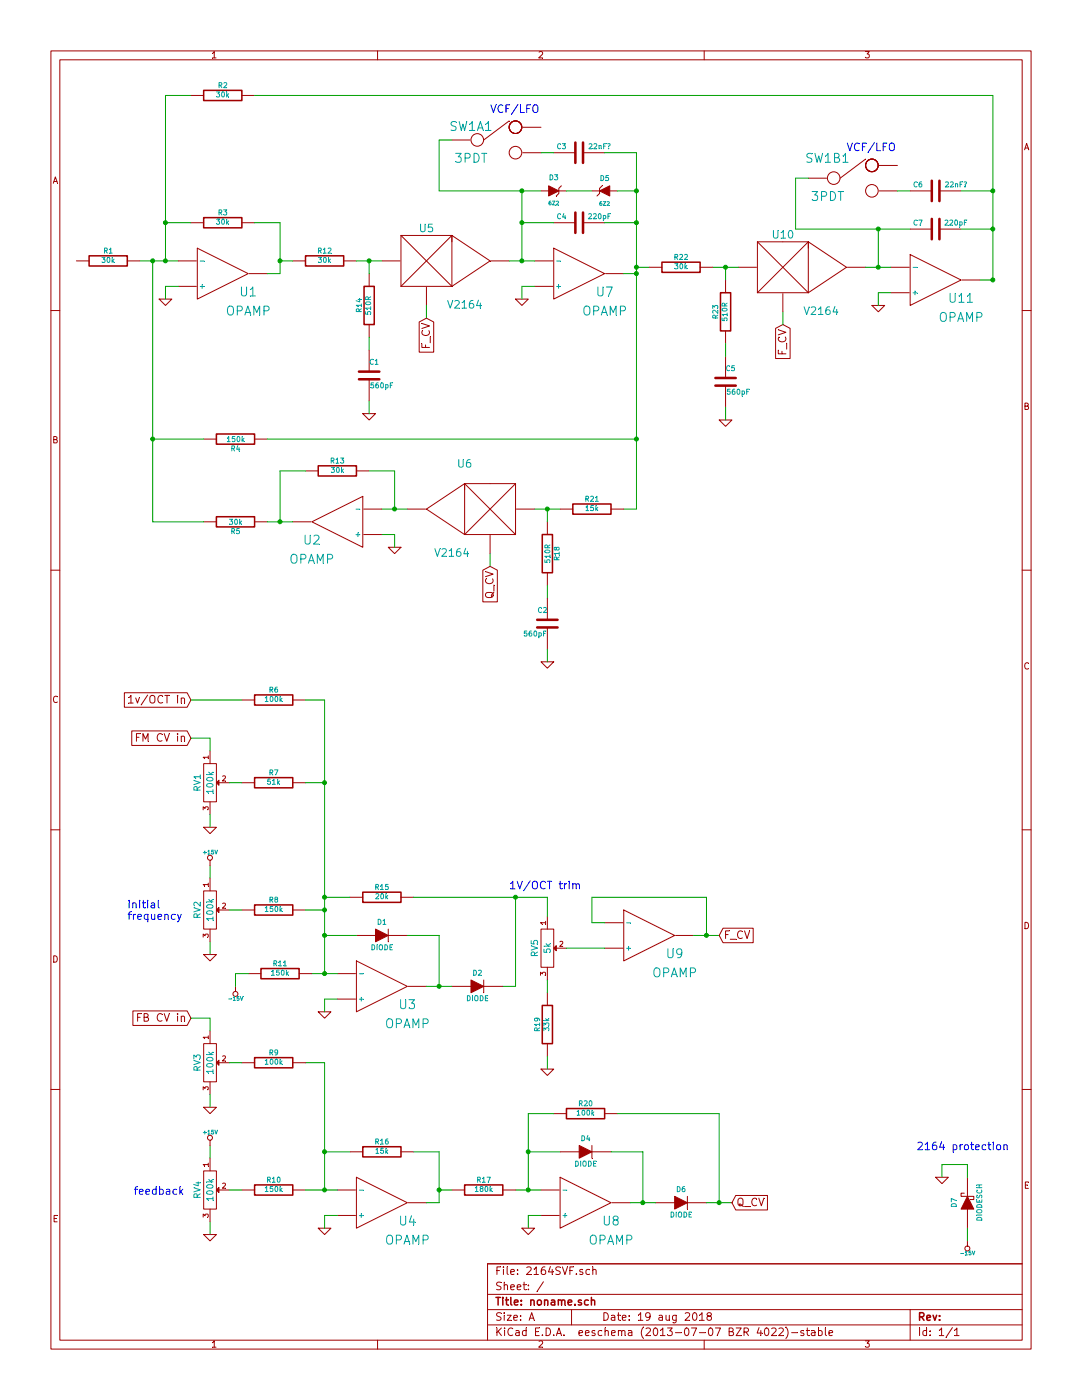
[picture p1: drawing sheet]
EESchema Schematic File Version 2
LIBS:power
LIBS:device
LIBS:transistors
LIBS:conn
LIBS:linear
LIBS:regul
LIBS:74xx
LIBS:cmos4000
LIBS:adc-dac
LIBS:memory
LIBS:xilinx
LIBS:special
LIBS:microcontrollers
LIBS:dsp
LIBS:microchip
LIBS:analog_switches
LIBS:motorola
LIBS:texas
LIBS:intel
LIBS:audio
LIBS:interface
LIBS:digital-audio
LIBS:philips
LIBS:display
LIBS:cypress
LIBS:siliconi
LIBS:opto
LIBS:atmel
LIBS:contrib
LIBS:valves
LIBS:2164SVF-cache
EELAYER 27 0
EELAYER END
$Descr A 8500 11000 portrait
encoding utf-8
Sheet 1 1
Title "noname.sch"
Date "19 aug 2018"
Rev ""
Comp ""
Comment1 ""
Comment2 ""
Comment3 ""
Comment4 ""
$EndDescr
$Comp
L OPAMP U1
U 1 1
P 1750 2150
F 0 "U1" H 1950 2000 70  0000 C CNN
F 1 "OPAMP" H 1950 1850 70  0000 C CNN
F 2 "~" H 1750 2150 60  0000 C CNN
F 3 "~" H 1750 2150 60  0000 C CNN
	1    1750 2150
	1    0    0    -1  
$EndComp
$Comp
L R R5
U 1 1
P 1850 4100
F 0 "R5" V 1930 4100 40  0000 C CNN
F 1 "30k" V 1857 4101 40  0000 C CNN
F 2 "~" V 1780 4100 30  0000 C CNN
F 3 "~" H 1850 4100 30  0000 C CNN
	1    1850 4100
	0    1    1    0   
$EndComp
$Comp
L R R3
U 1 1
P 1750 1750
F 0 "R3" V 1830 1750 40  0000 C CNN
F 1 "30k" V 1757 1751 40  0000 C CNN
F 2 "~" V 1680 1750 30  0000 C CNN
F 3 "~" H 1750 1750 30  0000 C CNN
	1    1750 1750
	0    -1   -1   0   
$EndComp
$Comp
L GND #PWR1
U 1 1
P 1300 2350
F 0 "#PWR1" H 1300 2350 30  0001 C CNN
F 1 "GND" H 1300 2280 30  0001 C CNN
F 2 "" H 1300 2350 60  0000 C CNN
F 3 "" H 1300 2350 60  0000 C CNN
	1    1300 2350
	1    0    0    -1  
$EndComp
$Comp
L OPAMP U7
U 1 1
P 4550 2150
F 0 "U7" H 4750 2000 70  0000 C CNN
F 1 "OPAMP" H 4750 1850 70  0000 C CNN
F 2 "~" H 4550 2150 60  0000 C CNN
F 3 "~" H 4550 2150 60  0000 C CNN
	1    4550 2150
	1    0    0    -1  
$EndComp
$Comp
L GND #PWR13
U 1 1
P 4100 2350
F 0 "#PWR13" H 4100 2350 30  0001 C CNN
F 1 "GND" H 4100 2280 30  0001 C CNN
F 2 "" H 4100 2350 60  0000 C CNN
F 3 "" H 4100 2350 60  0000 C CNN
	1    4100 2350
	1    0    0    -1  
$EndComp
$Comp
L C C4
U 1 1
P 4550 1750
F 0 "C4" V 4600 1850 40  0000 L CNN
F 1 "220pF" V 4600 1500 40  0000 L CNN
F 2 "~" H 4588 1600 30  0000 C CNN
F 3 "~" H 4550 1750 60  0000 C CNN
	1    4550 1750
	0    -1   -1   0   
$EndComp
$Comp
L OPAMP U2
U 1 1
P 2650 4100
F 0 "U2" H 2850 3950 70  0000 C CNN
F 1 "OPAMP" H 2850 3800 70  0000 C CNN
F 2 "~" H 2650 4100 60  0000 C CNN
F 3 "~" H 2650 4100 60  0000 C CNN
	1    2650 4100
	-1   0    0    -1  
$EndComp
$Comp
L R R13
U 1 1
P 2650 3700
F 0 "R13" V 2730 3700 40  0000 C CNN
F 1 "30k" V 2657 3701 40  0000 C CNN
F 2 "~" V 2580 3700 30  0000 C CNN
F 3 "~" H 2650 3700 30  0000 C CNN
	1    2650 3700
	0    1    -1   0   
$EndComp
$Comp
L GND #PWR12
U 1 1
P 3100 4300
F 0 "#PWR12" H 3100 4300 30  0001 C CNN
F 1 "GND" H 3100 4230 30  0001 C CNN
F 2 "" H 3100 4300 60  0000 C CNN
F 3 "" H 3100 4300 60  0000 C CNN
	1    3100 4300
	-1   0    0    -1  
$EndComp
$Comp
L OPAMP U3
U 1 1
P 3000 7750
F 0 "U3" H 3200 7600 70  0000 C CNN
F 1 "OPAMP" H 3200 7450 70  0000 C CNN
F 2 "~" H 3000 7750 60  0000 C CNN
F 3 "~" H 3000 7750 60  0000 C CNN
	1    3000 7750
	1    0    0    -1  
$EndComp
$Comp
L R R11
U 1 1
P 2200 7650
F 0 "R11" V 2280 7650 40  0000 C CNN
F 1 "150k" V 2207 7651 40  0000 C CNN
F 2 "~" V 2130 7650 30  0000 C CNN
F 3 "~" H 2200 7650 30  0000 C CNN
	1    2200 7650
	0    -1   -1   0   
$EndComp
$Comp
L R R15
U 1 1
P 3000 7050
F 0 "R15" V 3080 7050 40  0000 C CNN
F 1 "20k" V 3007 7051 40  0000 C CNN
F 2 "~" V 2930 7050 30  0000 C CNN
F 3 "~" H 3000 7050 30  0000 C CNN
	1    3000 7050
	0    -1   -1   0   
$EndComp
$Comp
L GND #PWR9
U 1 1
P 2550 7950
F 0 "#PWR9" H 2550 7950 30  0001 C CNN
F 1 "GND" H 2550 7880 30  0001 C CNN
F 2 "" H 2550 7950 60  0000 C CNN
F 3 "" H 2550 7950 60  0000 C CNN
	1    2550 7950
	1    0    0    -1  
$EndComp
$Comp
L V2164 U5
U 1 1
P 3350 2050
F 0 "U5" H 3350 2300 60  0000 C CNN
F 1 "V2164" H 3650 1700 60  0000 C CNN
F 2 "~" H 3650 1700 60  0000 C CNN
F 3 "~" H 3650 1700 60  0000 C CNN
	1    3350 2050
	1    0    0    -1  
$EndComp
$Comp
L R R14
U 1 1
P 2900 2400
F 0 "R14" V 2980 2400 40  0000 C CNN
F 1 "510R" V 2907 2401 40  0000 C CNN
F 2 "~" V 2830 2400 30  0000 C CNN
F 3 "~" H 2900 2400 30  0000 C CNN
	1    2900 2400
	-1   0    0    1   
$EndComp
$Comp
L C C1
U 1 1
P 2900 2950
F 0 "C1" H 2900 3050 40  0000 L CNN
F 1 "560pF" H 2906 2865 40  0000 L CNN
F 2 "~" H 2938 2800 30  0000 C CNN
F 3 "~" H 2900 2950 60  0000 C CNN
	1    2900 2950
	1    0    0    -1  
$EndComp
$Comp
L GND #PWR11
U 1 1
P 2900 3250
F 0 "#PWR11" H 2900 3250 30  0001 C CNN
F 1 "GND" H 2900 3180 30  0001 C CNN
F 2 "" H 2900 3250 60  0000 C CNN
F 3 "" H 2900 3250 60  0000 C CNN
	1    2900 3250
	1    0    0    -1  
$EndComp
$Comp
L V2164 U6
U 1 1
P 3850 4000
F 0 "U6" H 4050 4350 60  0000 C CNN
F 1 "V2164" H 4150 3650 60  0000 C CNN
F 2 "~" H 4150 3650 60  0000 C CNN
F 3 "~" H 4150 3650 60  0000 C CNN
	1    3850 4000
	-1   0    0    -1  
$EndComp
$Comp
L R R18
U 1 1
P 4300 4350
F 0 "R18" V 4380 4350 40  0000 C CNN
F 1 "510R" V 4307 4351 40  0000 C CNN
F 2 "~" V 4230 4350 30  0000 C CNN
F 3 "~" H 4300 4350 30  0000 C CNN
	1    4300 4350
	1    0    0    1   
$EndComp
$Comp
L C C2
U 1 1
P 4300 4900
F 0 "C2" H 4300 5000 40  0000 L CNN
F 1 "560pF" H 4306 4815 40  0000 L CNN
F 2 "~" H 4338 4750 30  0000 C CNN
F 3 "~" H 4300 4900 60  0000 C CNN
	1    4300 4900
	-1   0    0    -1  
$EndComp
$Comp
L GND #PWR15
U 1 1
P 4300 5200
F 0 "#PWR15" H 4300 5200 30  0001 C CNN
F 1 "GND" H 4300 5130 30  0001 C CNN
F 2 "" H 4300 5200 60  0000 C CNN
F 3 "" H 4300 5200 60  0000 C CNN
	1    4300 5200
	-1   0    0    -1  
$EndComp
$Comp
L R R6
U 1 1
P 2150 5500
F 0 "R6" V 2230 5500 40  0000 C CNN
F 1 "100k" V 2157 5501 40  0000 C CNN
F 2 "~" V 2080 5500 30  0000 C CNN
F 3 "~" H 2150 5500 30  0000 C CNN
	1    2150 5500
	0    -1   -1   0   
$EndComp
$Comp
L R R8
U 1 1
P 2150 7150
F 0 "R8" V 2230 7150 40  0000 C CNN
F 1 "150k" V 2157 7151 40  0000 C CNN
F 2 "~" V 2080 7150 30  0000 C CNN
F 3 "~" H 2150 7150 30  0000 C CNN
	1    2150 7150
	0    -1   -1   0   
$EndComp
$Comp
L R R21
U 1 1
P 4650 4000
F 0 "R21" V 4730 4000 40  0000 C CNN
F 1 "15k" V 4657 4001 40  0000 C CNN
F 2 "~" V 4580 4000 30  0000 C CNN
F 3 "~" H 4650 4000 30  0000 C CNN
	1    4650 4000
	0    -1   -1   0   
$EndComp
$Comp
L R R4
U 1 1
P 1850 3450
F 0 "R4" V 1930 3450 40  0000 C CNN
F 1 "150k" V 1857 3451 40  0000 C CNN
F 2 "~" V 1780 3450 30  0000 C CNN
F 3 "~" H 1850 3450 30  0000 C CNN
	1    1850 3450
	0    1    1    0   
$EndComp
$Comp
L R R12
U 1 1
P 2550 2050
F 0 "R12" V 2630 2050 40  0000 C CNN
F 1 "30k" V 2557 2051 40  0000 C CNN
F 2 "~" V 2480 2050 30  0000 C CNN
F 3 "~" H 2550 2050 30  0000 C CNN
	1    2550 2050
	0    -1   -1   0   
$EndComp
$Comp
L R R19
U 1 1
P 4300 8050
F 0 "R19" V 4380 8050 40  0000 C CNN
F 1 "33k" V 4307 8051 40  0000 C CNN
F 2 "~" V 4230 8050 30  0000 C CNN
F 3 "~" H 4300 8050 30  0000 C CNN
	1    4300 8050
	-1   0    0    1   
$EndComp
$Comp
L R R2
U 1 1
P 1750 750
F 0 "R2" V 1830 750 40  0000 C CNN
F 1 "30k" V 1757 751 40  0000 C CNN
F 2 "~" V 1680 750 30  0000 C CNN
F 3 "~" H 1750 750 30  0000 C CNN
	1    1750 750 
	0    -1   -1   0   
$EndComp
$Comp
L R R1
U 1 1
P 850 2050
F 0 "R1" V 930 2050 40  0000 C CNN
F 1 "30k" V 857 2051 40  0000 C CNN
F 2 "~" V 780 2050 30  0000 C CNN
F 3 "~" H 850 2050 30  0000 C CNN
	1    850  2050
	0    -1   -1   0   
$EndComp
$Comp
L OPAMP U11
U 1 1
P 7350 2200
F 0 "U11" H 7550 2050 70  0000 C CNN
F 1 "OPAMP" H 7550 1900 70  0000 C CNN
F 2 "~" H 7350 2200 60  0000 C CNN
F 3 "~" H 7350 2200 60  0000 C CNN
	1    7350 2200
	1    0    0    -1  
$EndComp
$Comp
L GND #PWR18
U 1 1
P 6900 2400
F 0 "#PWR18" H 6900 2400 30  0001 C CNN
F 1 "GND" H 6900 2330 30  0001 C CNN
F 2 "" H 6900 2400 60  0000 C CNN
F 3 "" H 6900 2400 60  0000 C CNN
	1    6900 2400
	1    0    0    -1  
$EndComp
$Comp
L C C7
U 1 1
P 7350 1800
F 0 "C7" V 7400 1900 40  0000 L CNN
F 1 "220pF" V 7400 1550 40  0000 L CNN
F 2 "~" H 7388 1650 30  0000 C CNN
F 3 "~" H 7350 1800 60  0000 C CNN
	1    7350 1800
	0    -1   -1   0   
$EndComp
$Comp
L V2164 U10
U 1 1
P 6150 2100
F 0 "U10" H 6150 2350 60  0000 C CNN
F 1 "V2164" H 6450 1750 60  0000 C CNN
F 2 "~" H 6450 1750 60  0000 C CNN
F 3 "~" H 6450 1750 60  0000 C CNN
	1    6150 2100
	1    0    0    -1  
$EndComp
$Comp
L R R23
U 1 1
P 5700 2450
F 0 "R23" V 5780 2450 40  0000 C CNN
F 1 "510R" V 5707 2451 40  0000 C CNN
F 2 "~" V 5630 2450 30  0000 C CNN
F 3 "~" H 5700 2450 30  0000 C CNN
	1    5700 2450
	-1   0    0    1   
$EndComp
$Comp
L C C5
U 1 1
P 5700 3000
F 0 "C5" H 5700 3100 40  0000 L CNN
F 1 "560pF" H 5706 2915 40  0000 L CNN
F 2 "~" H 5738 2850 30  0000 C CNN
F 3 "~" H 5700 3000 60  0000 C CNN
	1    5700 3000
	1    0    0    -1  
$EndComp
$Comp
L GND #PWR17
U 1 1
P 5700 3300
F 0 "#PWR17" H 5700 3300 30  0001 C CNN
F 1 "GND" H 5700 3230 30  0001 C CNN
F 2 "" H 5700 3300 60  0000 C CNN
F 3 "" H 5700 3300 60  0000 C CNN
	1    5700 3300
	1    0    0    -1  
$EndComp
$Comp
L R R22
U 1 1
P 5350 2100
F 0 "R22" V 5430 2100 40  0000 C CNN
F 1 "30k" V 5357 2101 40  0000 C CNN
F 2 "~" V 5280 2100 30  0000 C CNN
F 3 "~" H 5350 2100 30  0000 C CNN
	1    5350 2100
	0    -1   -1   0   
$EndComp
$Comp
L ZENERSMALL D3
U 1 1
P 4350 1500
F 0 "D3" H 4350 1600 40  0000 C CNN
F 1 "6Z2" H 4350 1400 30  0000 C CNN
F 2 "~" H 4350 1500 60  0000 C CNN
F 3 "~" H 4350 1500 60  0000 C CNN
	1    4350 1500
	1    0    0    -1  
$EndComp
$Comp
L ZENERSMALL D5
U 1 1
P 4750 1500
F 0 "D5" H 4750 1400 40  0000 C CNN
F 1 "6Z2" H 4750 1600 30  0000 C CNN
F 2 "~" H 4750 1500 60  0000 C CNN
F 3 "~" H 4750 1500 60  0000 C CNN
	1    4750 1500
	-1   0    0    1   
$EndComp
Text GLabel 3850 4450 3    60   Input ~ 0
Q_CV
Text GLabel 3350 2500 3    60   Input ~ 0
F_CV
Text GLabel 6150 2550 3    60   Input ~ 0
F_CV
$Comp
L C C3
U 1 1
P 4550 1200
F 0 "C3" V 4600 1300 40  0000 L CNN
F 1 "22nF?" V 4600 950 40  0000 L CNN
F 2 "~" H 4588 1050 30  0000 C CNN
F 3 "~" H 4550 1200 60  0000 C CNN
	1    4550 1200
	0    -1   -1   0   
$EndComp
$Comp
L C C6
U 1 1
P 7350 1500
F 0 "C6" V 7400 1600 40  0000 L CNN
F 1 "22nF?" V 7400 1250 40  0000 L CNN
F 2 "~" H 7388 1350 30  0000 C CNN
F 3 "~" H 7350 1500 60  0000 C CNN
	1    7350 1500
	0    -1   -1   0   
$EndComp
$Comp
L SPDT SW1A1
U 1 1
P 3900 1100
F 0 "SW1A1" H 3700 1200 70  0000 C CNN
F 1 "3PDT" H 3700 950 70  0000 C CNN
F 2 "~" H 3900 1100 60  0000 C CNN
F 3 "~" H 3900 1100 60  0000 C CNN
	1    3900 1100
	1    0    0    -1  
$EndComp
$Comp
L SPDT SW1B1
U 1 1
P 6700 1400
F 0 "SW1B1" H 6500 1550 70  0000 C CNN
F 1 "3PDT" H 6500 1250 70  0000 C CNN
F 2 "~" H 6700 1400 60  0000 C CNN
F 3 "~" H 6700 1400 60  0000 C CNN
	1    6700 1400
	1    0    0    -1  
$EndComp
Text Notes 6650 1200 0    60   ~ 0
VCF/LFO
Text Notes 3850 900  0    60   ~ 0
VCF/LFO
$Comp
L POT RV2
U 1 1
P 1650 7150
F 0 "RV2" H 1650 7050 50  0000 C CNN
F 1 "100k" H 1650 7150 50  0000 C CNN
F 2 "~" H 1650 7150 60  0000 C CNN
F 3 "~" H 1650 7150 60  0000 C CNN
	1    1650 7150
	0    1    1    0   
$EndComp
$Comp
L DIODE D1
U 1 1
P 3000 7350
F 0 "D1" H 3000 7450 40  0000 C CNN
F 1 "DIODE" H 3000 7250 40  0000 C CNN
F 2 "~" H 3000 7350 60  0000 C CNN
F 3 "~" H 3000 7350 60  0000 C CNN
	1    3000 7350
	1    0    0    -1  
$EndComp
$Comp
L DIODE D2
U 1 1
P 3750 7750
F 0 "D2" H 3750 7850 40  0000 C CNN
F 1 "DIODE" H 3750 7650 40  0000 C CNN
F 2 "~" H 3750 7750 60  0000 C CNN
F 3 "~" H 3750 7750 60  0000 C CNN
	1    3750 7750
	1    0    0    -1  
$EndComp
$Comp
L GND #PWR4
U 1 1
P 1650 7500
F 0 "#PWR4" H 1650 7500 30  0001 C CNN
F 1 "GND" H 1650 7430 30  0001 C CNN
F 2 "" H 1650 7500 60  0000 C CNN
F 3 "" H 1650 7500 60  0000 C CNN
	1    1650 7500
	1    0    0    -1  
$EndComp
Text GLabel 1500 5500 0    60   Input ~ 0
1v/OCT in
$Comp
L -15V #PWR8
U 1 1
P 1850 7750
F 0 "#PWR8" H 1850 7800 20  0001 C CNN
F 1 "-15V" H 1850 7650 30  0000 C CNN
F 2 "~" V 1850 7750 60  0000 C CNN
F 3 "~" H 1850 7750 60  0000 C CNN
	1    1850 7750
	1    0    0    -1  
$EndComp
$Comp
L POT RV5
U 1 1
P 4300 7450
F 0 "RV5" H 4300 7350 50  0000 C CNN
F 1 "5k" H 4300 7450 50  0000 C CNN
F 2 "~" H 4300 7450 60  0000 C CNN
F 3 "~" H 4300 7450 60  0000 C CNN
	1    4300 7450
	0    1    1    0   
$EndComp
Wire Wire Line
	1100 2050 1400 2050
Wire Wire Line
	1300 750  1300 2050
Wire Wire Line
	1300 1750 1500 1750
Wire Wire Line
	2200 2150 2100 2150
Wire Wire Line
	2200 1750 2200 2150
Wire Wire Line
	2200 1750 2000 1750
Connection ~ 1300 2050
Wire Wire Line
	1400 2250 1300 2250
Wire Wire Line
	1300 2250 1300 2350
Wire Wire Line
	4000 2050 4200 2050
Wire Wire Line
	4100 1500 4100 2050
Wire Wire Line
	4100 1750 4350 1750
Wire Wire Line
	5000 2150 4900 2150
Wire Wire Line
	5000 1200 5000 4000
Wire Wire Line
	5000 1750 4750 1750
Connection ~ 4100 2050
Wire Wire Line
	4200 2250 4100 2250
Wire Wire Line
	4100 2250 4100 2350
Wire Wire Line
	3000 4000 3200 4000
Wire Wire Line
	3100 4000 3100 3700
Wire Wire Line
	3100 3700 2900 3700
Wire Wire Line
	2100 4100 2300 4100
Wire Wire Line
	2200 3700 2200 4100
Wire Wire Line
	2200 3700 2400 3700
Connection ~ 3100 4000
Wire Wire Line
	3000 4200 3100 4200
Wire Wire Line
	3100 4200 3100 4300
Wire Wire Line
	2450 7650 2650 7650
Wire Wire Line
	2550 5500 2550 7650
Wire Wire Line
	2550 7050 2750 7050
Wire Wire Line
	3350 7750 3550 7750
Wire Wire Line
	3450 7750 3450 7350
Wire Wire Line
	3450 7350 3200 7350
Connection ~ 2550 7650
Wire Wire Line
	2650 7850 2550 7850
Wire Wire Line
	2550 7850 2550 7950
Wire Wire Line
	2900 3150 2900 3250
Wire Wire Line
	2900 2750 2900 2650
Wire Wire Line
	2900 2150 2900 2050
Wire Wire Line
	2800 2050 3000 2050
Wire Wire Line
	4300 5100 4300 5200
Wire Wire Line
	4300 4700 4300 4600
Wire Wire Line
	4300 4100 4300 4000
Wire Wire Line
	4200 4000 4400 4000
Connection ~ 2900 2050
Wire Wire Line
	2300 2050 2200 2050
Connection ~ 2200 2050
Wire Wire Line
	6800 2100 7000 2100
Wire Wire Line
	6900 2100 6900 1800
Wire Wire Line
	6250 1800 7150 1800
Wire Wire Line
	7800 2200 7700 2200
Wire Wire Line
	7800 750  7800 2200
Wire Wire Line
	7800 1800 7550 1800
Connection ~ 6900 2100
Wire Wire Line
	7000 2300 6900 2300
Wire Wire Line
	6900 2300 6900 2400
Wire Wire Line
	5700 3200 5700 3300
Wire Wire Line
	5700 2800 5700 2700
Wire Wire Line
	5700 2200 5700 2100
Wire Wire Line
	5600 2100 5800 2100
Connection ~ 5700 2100
Wire Wire Line
	5100 2100 5000 2100
Connection ~ 5000 2100
Wire Wire Line
	2100 3450 5000 3450
Connection ~ 5000 2150
Connection ~ 4300 4000
Wire Wire Line
	5000 4000 4900 4000
Connection ~ 5000 3450
Connection ~ 1200 2050
Wire Wire Line
	5000 1500 4850 1500
Connection ~ 5000 1750
Wire Wire Line
	4650 1500 4450 1500
Wire Wire Line
	3450 1500 4250 1500
Connection ~ 4100 1750
Wire Wire Line
	1500 750  1300 750 
Connection ~ 1300 1750
Connection ~ 7800 1800
Connection ~ 5000 1500
Connection ~ 7800 2200
Wire Wire Line
	6150 2550 6150 2450
Wire Wire Line
	3350 2400 3350 2500
Wire Wire Line
	3850 4350 3850 4450
Wire Wire Line
	1200 2050 1200 4100
Wire Wire Line
	1200 4100 1600 4100
Connection ~ 2200 4100
Wire Wire Line
	1600 3450 1200 3450
Connection ~ 1200 3450
Wire Wire Line
	7800 750  2000 750 
Wire Wire Line
	7800 1500 7550 1500
Connection ~ 7800 1500
Wire Wire Line
	5000 1200 4750 1200
Wire Wire Line
	6350 1400 6250 1400
Wire Wire Line
	6250 1400 6250 1800
Connection ~ 6900 1800
Wire Wire Line
	3550 1100 3450 1100
Wire Wire Line
	3450 1100 3450 1500
Connection ~ 4100 1500
Wire Wire Line
	4350 1200 4250 1200
Wire Wire Line
	7150 1500 7050 1500
Wire Wire Line
	2800 7350 2550 7350
Connection ~ 2550 7350
Connection ~ 3450 7750
Wire Wire Line
	3950 7750 4050 7750
Wire Wire Line
	4050 7750 4050 7050
Wire Wire Line
	3250 7050 4300 7050
Wire Wire Line
	1650 7400 1650 7500
Wire Wire Line
	1900 7150 1800 7150
Wire Wire Line
	1650 6900 1650 6800
Wire Wire Line
	1900 5500 1500 5500
Wire Wire Line
	2550 7150 2400 7150
Connection ~ 2550 7150
Wire Wire Line
	2550 5500 2400 5500
Connection ~ 2550 7050
Wire Wire Line
	1950 7650 1850 7650
Wire Wire Line
	1850 7650 1850 7750
Wire Wire Line
	4300 7050 4300 7200
Connection ~ 4050 7050
$Comp
L GND #PWR16
U 1 1
P 4300 8400
F 0 "#PWR16" H 4300 8400 30  0001 C CNN
F 1 "GND" H 4300 8330 30  0001 C CNN
F 2 "" H 4300 8400 60  0000 C CNN
F 3 "" H 4300 8400 60  0000 C CNN
	1    4300 8400
	1    0    0    -1  
$EndComp
Wire Wire Line
	4300 8300 4300 8400
Wire Wire Line
	4300 7800 4300 7700
Text Notes 4000 7000 0    60   ~ 0
1V/OCT trim
$Comp
L OPAMP U4
U 1 1
P 3000 9450
F 0 "U4" H 3200 9300 70  0000 C CNN
F 1 "OPAMP" H 3200 9150 70  0000 C CNN
F 2 "~" H 3000 9450 60  0000 C CNN
F 3 "~" H 3000 9450 60  0000 C CNN
	1    3000 9450
	1    0    0    -1  
$EndComp
$Comp
L R R16
U 1 1
P 3000 9050
F 0 "R16" V 3080 9050 40  0000 C CNN
F 1 "15k" V 3007 9051 40  0000 C CNN
F 2 "~" V 2930 9050 30  0000 C CNN
F 3 "~" H 3000 9050 30  0000 C CNN
	1    3000 9050
	0    -1   -1   0   
$EndComp
$Comp
L GND #PWR10
U 1 1
P 2550 9650
F 0 "#PWR10" H 2550 9650 30  0001 C CNN
F 1 "GND" H 2550 9580 30  0001 C CNN
F 2 "" H 2550 9650 60  0000 C CNN
F 3 "" H 2550 9650 60  0000 C CNN
	1    2550 9650
	1    0    0    -1  
$EndComp
$Comp
L R R10
U 1 1
P 2150 9350
F 0 "R10" V 2230 9350 40  0000 C CNN
F 1 "150k" V 2157 9351 40  0000 C CNN
F 2 "~" V 2080 9350 30  0000 C CNN
F 3 "~" H 2150 9350 30  0000 C CNN
	1    2150 9350
	0    -1   -1   0   
$EndComp
$Comp
L POT RV4
U 1 1
P 1650 9350
F 0 "RV4" H 1650 9250 50  0000 C CNN
F 1 "100k" H 1650 9350 50  0000 C CNN
F 2 "~" H 1650 9350 60  0000 C CNN
F 3 "~" H 1650 9350 60  0000 C CNN
	1    1650 9350
	0    1    1    0   
$EndComp
$Comp
L GND #PWR7
U 1 1
P 1650 9700
F 0 "#PWR7" H 1650 9700 30  0001 C CNN
F 1 "GND" H 1650 9630 30  0001 C CNN
F 2 "" H 1650 9700 60  0000 C CNN
F 3 "" H 1650 9700 60  0000 C CNN
	1    1650 9700
	1    0    0    -1  
$EndComp
Connection ~ 2550 9350
Wire Wire Line
	2650 9550 2550 9550
Wire Wire Line
	2550 9550 2550 9650
Connection ~ 2550 9050
Wire Wire Line
	1650 9600 1650 9700
Wire Wire Line
	1900 9350 1800 9350
Wire Wire Line
	1650 9100 1650 9000
Wire Wire Line
	2400 9350 2650 9350
Wire Wire Line
	2550 8350 2400 8350
$Comp
L R R7
U 1 1
P 2150 6150
F 0 "R7" V 2230 6150 40  0000 C CNN
F 1 "51k" V 2157 6151 40  0000 C CNN
F 2 "~" V 2080 6150 30  0000 C CNN
F 3 "~" H 2150 6150 30  0000 C CNN
	1    2150 6150
	0    -1   -1   0   
$EndComp
$Comp
L POT RV1
U 1 1
P 1650 6150
F 0 "RV1" H 1650 6050 50  0000 C CNN
F 1 "100k" H 1650 6150 50  0000 C CNN
F 2 "~" H 1650 6150 60  0000 C CNN
F 3 "~" H 1650 6150 60  0000 C CNN
	1    1650 6150
	0    1    1    0   
$EndComp
$Comp
L GND #PWR2
U 1 1
P 1650 6500
F 0 "#PWR2" H 1650 6500 30  0001 C CNN
F 1 "GND" H 1650 6430 30  0001 C CNN
F 2 "" H 1650 6500 60  0000 C CNN
F 3 "" H 1650 6500 60  0000 C CNN
	1    1650 6500
	1    0    0    -1  
$EndComp
Text GLabel 1500 5800 0    60   Input ~ 0
FM CV in
Wire Wire Line
	1650 6400 1650 6500
Wire Wire Line
	1900 6150 1800 6150
Wire Wire Line
	1650 5900 1650 5800
Wire Wire Line
	1650 5800 1500 5800
Wire Wire Line
	2400 6150 2550 6150
Connection ~ 2550 6150
$Comp
L +15V #PWR3
U 1 1
P 1650 6800
F 0 "#PWR3" H 1650 6750 20  0001 C CNN
F 1 "+15V" H 1650 6900 30  0000 C CNN
F 2 "~" H 1650 6800 60  0000 C CNN
F 3 "~" H 1650 6800 60  0000 C CNN
	1    1650 6800
	1    0    0    -1  
$EndComp
$Comp
L R R9
U 1 1
P 2150 8350
F 0 "R9" V 2230 8350 40  0000 C CNN
F 1 "100k" V 2157 8351 40  0000 C CNN
F 2 "~" V 2080 8350 30  0000 C CNN
F 3 "~" H 2150 8350 30  0000 C CNN
	1    2150 8350
	0    -1   -1   0   
$EndComp
$Comp
L POT RV3
U 1 1
P 1650 8350
F 0 "RV3" H 1650 8250 50  0000 C CNN
F 1 "100k" H 1650 8350 50  0000 C CNN
F 2 "~" H 1650 8350 60  0000 C CNN
F 3 "~" H 1650 8350 60  0000 C CNN
	1    1650 8350
	0    1    1    0   
$EndComp
$Comp
L GND #PWR5
U 1 1
P 1650 8700
F 0 "#PWR5" H 1650 8700 30  0001 C CNN
F 1 "GND" H 1650 8630 30  0001 C CNN
F 2 "" H 1650 8700 60  0000 C CNN
F 3 "" H 1650 8700 60  0000 C CNN
	1    1650 8700
	1    0    0    -1  
$EndComp
Text GLabel 1500 8000 0    60   Input ~ 0
FB CV in
Wire Wire Line
	1650 8600 1650 8700
Wire Wire Line
	1900 8350 1800 8350
Wire Wire Line
	1650 8100 1650 8000
Wire Wire Line
	1650 8000 1500 8000
$Comp
L +15V #PWR6
U 1 1
P 1650 9000
F 0 "#PWR6" H 1650 8950 20  0001 C CNN
F 1 "+15V" H 1650 9100 30  0000 C CNN
F 2 "~" H 1650 9000 60  0000 C CNN
F 3 "~" H 1650 9000 60  0000 C CNN
	1    1650 9000
	1    0    0    -1  
$EndComp
Text Notes 1000 7150 0    60   ~ 0
initial\nfrequency
Text Notes 1050 9400 0    60   ~ 0
feedback
Wire Wire Line
	3450 9450 3350 9450
Wire Wire Line
	3450 9050 3450 9450
Wire Wire Line
	3450 9050 3250 9050
Wire Wire Line
	2750 9050 2550 9050
$Comp
L OPAMP U8
U 1 1
P 4600 9450
F 0 "U8" H 4800 9300 70  0000 C CNN
F 1 "OPAMP" H 4800 9150 70  0000 C CNN
F 2 "~" H 4600 9450 60  0000 C CNN
F 3 "~" H 4600 9450 60  0000 C CNN
	1    4600 9450
	1    0    0    -1  
$EndComp
$Comp
L R R20
U 1 1
P 4600 8750
F 0 "R20" V 4680 8750 40  0000 C CNN
F 1 "100k" V 4607 8751 40  0000 C CNN
F 2 "~" V 4530 8750 30  0000 C CNN
F 3 "~" H 4600 8750 30  0000 C CNN
	1    4600 8750
	0    -1   -1   0   
$EndComp
$Comp
L DIODE D4
U 1 1
P 4600 9050
F 0 "D4" H 4600 9150 40  0000 C CNN
F 1 "DIODE" H 4600 8950 40  0000 C CNN
F 2 "~" H 4600 9050 60  0000 C CNN
F 3 "~" H 4600 9050 60  0000 C CNN
	1    4600 9050
	1    0    0    -1  
$EndComp
$Comp
L DIODE D6
U 1 1
P 5350 9450
F 0 "D6" H 5350 9550 40  0000 C CNN
F 1 "DIODE" H 5350 9350 40  0000 C CNN
F 2 "~" H 5350 9450 60  0000 C CNN
F 3 "~" H 5350 9450 60  0000 C CNN
	1    5350 9450
	1    0    0    -1  
$EndComp
Wire Wire Line
	4150 8750 4350 8750
Wire Wire Line
	4950 9450 5150 9450
Wire Wire Line
	5050 9450 5050 9050
Wire Wire Line
	5050 9050 4800 9050
Wire Wire Line
	4400 9050 4150 9050
Connection ~ 5050 9450
Wire Wire Line
	5550 9450 5750 9450
Wire Wire Line
	5650 9450 5650 8750
Wire Wire Line
	4050 9350 4250 9350
Wire Wire Line
	4150 8750 4150 9350
Connection ~ 4150 9050
$Comp
L GND #PWR14
U 1 1
P 4150 9650
F 0 "#PWR14" H 4150 9650 30  0001 C CNN
F 1 "GND" H 4150 9580 30  0001 C CNN
F 2 "" H 4150 9650 60  0000 C CNN
F 3 "" H 4150 9650 60  0000 C CNN
	1    4150 9650
	1    0    0    -1  
$EndComp
Wire Wire Line
	4250 9550 4150 9550
Wire Wire Line
	4150 9550 4150 9650
Wire Wire Line
	5650 8750 4850 8750
$Comp
L R R17
U 1 1
P 3800 9350
F 0 "R17" V 3880 9350 40  0000 C CNN
F 1 "180k" V 3807 9351 40  0000 C CNN
F 2 "~" V 3730 9350 30  0000 C CNN
F 3 "~" H 3800 9350 30  0000 C CNN
	1    3800 9350
	0    -1   -1   0   
$EndComp
Connection ~ 4150 9350
Wire Wire Line
	3550 9350 3450 9350
Connection ~ 3450 9350
$Comp
L OPAMP U9
U 1 1
P 5100 7350
F 0 "U9" H 5300 7200 70  0000 C CNN
F 1 "OPAMP" H 5300 7050 70  0000 C CNN
F 2 "~" H 5100 7350 60  0000 C CNN
F 3 "~" H 5100 7350 60  0000 C CNN
	1    5100 7350
	1    0    0    -1  
$EndComp
Wire Wire Line
	5450 7350 5650 7350
Wire Wire Line
	5550 7350 5550 7050
Wire Wire Line
	5550 7050 4650 7050
Wire Wire Line
	4650 7050 4650 7250
Wire Wire Line
	4650 7250 4750 7250
Wire Wire Line
	4450 7450 4750 7450
Text GLabel 5650 7350 2    60   Input ~ 0
F_CV
Connection ~ 5550 7350
Text GLabel 5750 9450 2    60   Input ~ 0
Q_CV
Connection ~ 5650 9450
Wire Wire Line
	2550 8350 2550 9350
$Comp
L DIODESCH D7
U 1 1
P 7600 9450
F 0 "D7" H 7600 9550 40  0000 C CNN
F 1 "DIODESCH" H 7600 9350 40  0000 C CNN
F 2 "~" H 7600 9450 60  0000 C CNN
F 3 "~" H 7600 9450 60  0000 C CNN
	1    7600 9450
	0    -1   -1   0   
$EndComp
$Comp
L GND #PWR19
U 1 1
P 7400 9250
F 0 "#PWR19" H 7400 9250 30  0001 C CNN
F 1 "GND" H 7400 9180 30  0001 C CNN
F 2 "" H 7400 9250 60  0000 C CNN
F 3 "" H 7400 9250 60  0000 C CNN
	1    7400 9250
	1    0    0    -1  
$EndComp
Wire Wire Line
	7600 9250 7600 9150
Wire Wire Line
	7600 9150 7400 9150
Wire Wire Line
	7400 9150 7400 9250
$Comp
L -15V #PWR20
U 1 1
P 7600 9750
F 0 "#PWR20" H 7600 9800 20  0001 C CNN
F 1 "-15V" H 7600 9650 30  0000 C CNN
F 2 "~" V 7600 9750 60  0000 C CNN
F 3 "~" H 7600 9750 60  0000 C CNN
	1    7600 9750
	1    0    0    -1  
$EndComp
Wire Wire Line
	7600 9650 7600 9750
Text Notes 7200 9050 0    60   ~ 0
2164 protection
$EndSCHEMATC
